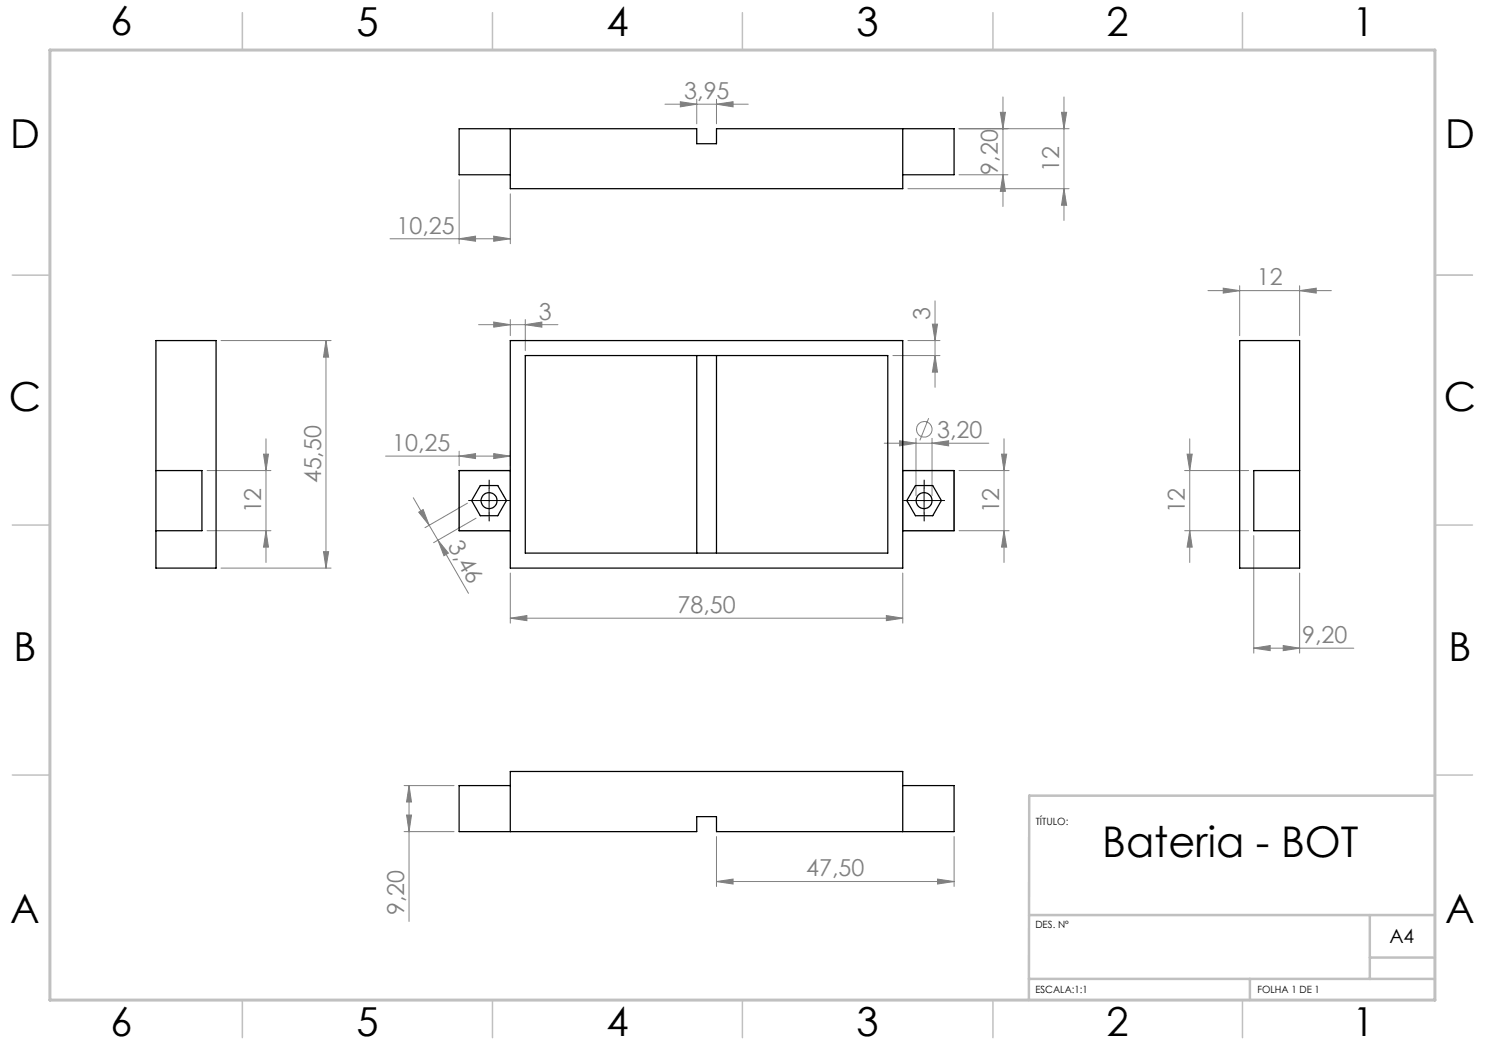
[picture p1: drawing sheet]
<svg xmlns="http://www.w3.org/2000/svg" width="297mm" height="210mm" viewBox="0 0 297 210" stroke-linecap="round" stroke-linejoin="round" font-family="sans-serif">
<g fill="none" stroke="#808080" stroke-width=".2">
<path d="M139.3 19.9v4.9M143.3 19.9v4.9M200.6 19.4v21.9M212.8 19.4v24.7M91.8 35.9v12.8M102.1 38.8v9.9M133 20.8h16.6M136.1 20.3l3.2 .5-3.2 .6zM143.3 20.8l3.3-.5v1.1zM181.6 37.7h32.2M191.8 35h9.8M191.8 25.7h22"/>
<path d="M200.1 22.5h1l-.5 3.2zM200.6 35l.5 3.3h-1zM212.3 22.5h1l-.5 3.2zM212.8 37.7l.5 3.4h-1zM78 47.8h24.1M91.8 47.8l3.3-.6v1.1zM98.7 47.2l3.4 .6-3.4 .5zM241.6 58.1h24.7M244.7 57.6l3.2 .5-3.2 .5zM247.9 57.1v10M259.9 58.1l3.3-.5v1zM259.9 57.1v10"/>
<path d="M44.2 68.1h22M65.2 68.1l.5 3.3h-1zM65.2 68.1v45.5M95.7 64.9h15.9M98.7 64.4l3.4 .5-3.4 .5zM102.1 63.9v3.2M105.1 64.9l3.3-.5v1zM105.1 63.9v6.2M178.6 71.1h9.4M181.6 68.1h6.4M186.5 64.8h1l-.5 3.3zM187 60.2v17.3"/>
<path d="M187 71.1l.5 3.3h-1zM41.4 94.1h12.8M52.7 90.8h1l-.5 3.3zM53.2 87.8v24.7M77.1 91.2h25M82.7 99.5l3.1 5.5M91.8 91.2l3.3-.5v1zM91.8 90.2v2.9M98.7 90.7l3.4 .5-3.4 .5zM102.1 90.2v2.9M176.8 88.6h21M179.9 88.2l3.3 .4-3.3 .6z"/>
<path d="M183.2 87.7v11.4M185.7 83.6l-1.7 4.5M186.4 88.6l3.3-.4v1zM186.4 87.7v11.4M191.8 94.1h10M200.3 90.8h1l-.5 3.3zM200.8 87.8v24.7M236.9 94.1h12.8M237.4 90.8h1l-.5 3.3zM237.9 87.8v24.7M41.4 106.1h12.8M44.2 113.6h22"/>
<path d="M53.2 106.1l.5 3.3h-1zM64.7 110.3h1l-.5 3.3zM83.7 102.4l.9-.5 1.2 3.1zM85.8 105l1.8 3M87.6 108l6.1 10.7M87.6 108l2.1 2.6-.9 .6zM93.5 100.6l-8.5 4.9M95.2 103.6l-8.5 4.9M102.1 114.6v10M180.6 114.6v10M191.8 106.1h10M200.8 106.1l.5 3.3h-1z"/>
<path d="M236.9 106.1h12.8M237.9 106.1l.5 3.3h-1zM250.8 107.1v23.5M259.9 114.6v16M102.1 123.6l3.3-.5v1zM102.1 123.6h78.5M177.3 123.1l3.3 .5-3.3 .5zM250.8 129.6l3.2-.5v1zM250.8 129.6h20M256.6 129.1l3.3 .5-3.3 .5zM80.8 157.1h10M81.8 157.1l.5 3.3h-1z"/>
<path d="M81.8 157.1v27.2M80.8 166.3h10M81.3 163h1l-.5 3.3zM143.3 176.3l3.3-.5v1zM143.3 167.3v10M143.3 176.3h47.5M187.5 175.8l3.3 .5-3.3 .5zM190.8 167.3v10"/>
<circle cx="184.8" cy="85.9" r="1.56"/>
</g>
<path d="M287 55h7.5M287 144.8v55.2h-187.2" fill="none" stroke="#c0c0c0" stroke-width=".2"/>
<path d="M287 159.1h-81.2v40.9M205.8 195.8h81.2M205.8 183h81.2M250 195.8v4.2M274 183v12.8M274 191.5h13" fill="none" stroke="#c0c0c0" stroke-width=".5"/>
<g fill="none" stroke="#c0c0c0" stroke-width=".3">
<path d="M48.5 2.5v7.5M98.5 2.5v7.5M148.5 2.5v7.5M198.6 2.5v7.5M248.5 2.5v7.5M2.5 55h7.5M287 55h7.5M2.5 105h7.5M287 105h7.5M2.5 155h7.5M287 155h7.5M48.5 200v7.5"/>
<path d="M98.5 200v7.5M148.5 200v7.5M198.6 200v7.5M248.5 200v7.5"/>
</g>
<path d="M10 10h277v190h-277z" fill="none" stroke="#c0c0c0" stroke-width=".6"/>
<path d="M91.8 94.1h10.3v12h-10.3zM180.6 94.1h10.2v12h-10.2z" fill="none" stroke="#808080" stroke-width=".25"/>
<path d="M97.8 97.6v-1.6M184.8 97.6v-1.6M95.3 100.1h-1.6M97.8 102.6v1.6M100.3 100.1h1.6M182.3 100.1h-1.6M184.8 102.6v1.6M187.3 100.1h1.6" fill="none" stroke="#000" stroke-width=".2" stroke-dasharray="15.2 1.3 1.3 1.3"/>
<path d="M97.8 97.6v5M184.8 97.6v5M95.3 100.1h5M182.3 100.1h5" fill="none" stroke="#000" stroke-width=".2"/>
<g fill="#808080">
<path d="M98.7 90.7l3.4 .5-3.4 .5zM91.8 91.2l3.3-.5v1zM98.7 47.2l3.4 .6-3.4 .5zM91.8 47.8l3.3-.6v1.1z"/>
<path d="M102.1 123.6l3.3-.5v1zM177.3 123.1l3.3 .5-3.3 .5zM179.9 88.2l3.3 .4-3.3 .6zM186.4 88.6l3.3-.4v1zM244.7 57.6l3.2 .5-3.2 .5zM259.9 58.1l3.3-.5v1zM250.8 129.6l3.2-.5v1zM256.6 129.1l3.3 .5-3.3 .5zM136.1 20.3l3.2 .5-3.2 .6zM143.3 20.8l3.3-.5v1.1z"/>
<path d="M105.1 64.9l3.3-.5v1zM98.7 64.4l3.4 .5-3.4 .5z"/>
<path d="M200.8 106.1l.5 3.3h-1zM200.3 90.8h1l-.5 3.3zM187 71.1l.5 3.3h-1zM186.5 64.8h1l-.5 3.3zM237.9 106.1l.5 3.3h-1zM237.4 90.8h1l-.5 3.3zM200.6 35l.5 3.3h-1zM200.1 22.5h1l-.5 3.2zM212.8 37.7l.5 3.4h-1zM212.3 22.5h1l-.5 3.2z"/>
<path d="M65.2 68.1l.5 3.3h-1zM64.7 110.3h1l-.5 3.3zM52.7 90.8h1l-.5 3.3zM53.2 106.1l.5 3.3h-1zM81.8 157.1l.5 3.3h-1zM81.3 163h1l-.5 3.3z"/>
<path d="M83.7 102.4l.9-.5 1.2 3.1zM87.6 108l2.1 2.6-.9 .6z"/>
<path d="M143.3 176.3l3.3-.5v1zM187.5 175.8l3.3 .5-3.3 .5z"/>
</g>
<g fill="none" stroke="#000" stroke-width=".25">
<path d="M102.1 25.7v12h78.5v-12M102.1 35h-10.3v-9.3h47.5v3h4v-3h47.5v9.3h-10.2M31.2 68.1h12v45.5h-12zM102.1 68.1h78.5v45.5h-78.5zM105.1 71.1h72.5v39.5h-72.5zM139.3 71.1v39.5M143.3 71.1v39.5M247.9 68.1h12v45.5h-12zM31.2 94.1h9.2v12h-9.2M96.1 97.1h3.5l1.7 3-1.7 3h-3.5l-1.8-3zM102.1 94.1h-10.3v12h10.3M180.6 94.1h10.2v12h-10.2"/>
<path d="M183.1 97.1h3.4l1.8 3-1.8 3h-3.4l-1.7-3zM259.9 94.1h-9.1v12h9.1M102.1 157.1h-10.3v9.2h47.5v-3h4v3h47.5v-9.2h-10.2M102.1 166.3v-12h78.5v12"/>
<circle cx="97.8" cy="100.1" r="1.6"/>
<circle cx="184.8" cy="100.1" r="1.6"/>
</g>
<text font-size="8.5" x="220.4" y="171.4">Bateria - BOT</text>
<g font-size="8">
<text x="22.1" y="7.1">6</text>
<text x="71.3" y="7.1">5</text>
<text x="121.3" y="7.1">4</text>
<text x="171.3" y="7.1">3</text>
<text x="221.3" y="7.1">2</text>
<text x="270.5" y="7.1">1</text>
<text x="2" y="29.6">D</text>
<text x="289" y="29.6">D</text>
<text x="1.8" y="82.1">C</text>
<text x="288.8" y="82.1">C</text>
<text x="2.7" y="132.1">B</text>
<text x="289.7" y="132.1">B</text>
<text x="2" y="184.6">A</text>
<text x="289" y="184.6">A</text>
<text x="22.1" y="207.1">6</text>
<text x="71.3" y="207.1">5</text>
<text x="121.3" y="207.1">4</text>
<text x="171.3" y="207.1">3</text>
<text x="221.3" y="207.1">2</text>
<text x="270.5" y="207.1">1</text>
</g>
<g font-size="4.7" fill="#808080">
<text x="136.9" y="19.8">3,95</text>
<text x="199.6" y="35" transform="rotate(-90 199.6 35)">9,20</text>
<text x="211.8" y="34.3" transform="rotate(-90 211.8 34.3)">12</text>
<text x="79.3" y="46.7">10,25</text>
<text x="251.4" y="57.1">12</text>
<text x="107.7" y="63.9">3</text>
<text x="186" y="64" transform="rotate(-90 186 64)">3</text>
<text x="187.4" y="87.6">3,20</text>
<text x="78.4" y="90.2">10,25</text>
<text x="64.2" y="96.7" transform="rotate(-90 64.2 96.7)">45,50</text>
<text x="52.2" y="102.7" transform="rotate(-90 52.2 102.7)">12</text>
<text x="199.8" y="102.7" transform="rotate(-90 199.8 102.7)">12</text>
<text x="236.9" y="102.7" transform="rotate(-90 236.9 102.7)">12</text>
<text x="89.4" y="109.2" transform="rotate(60 89.4 109.2)">3,46</text>
<text x="135.5" y="122.6">78,50</text>
<text x="260.4" y="128.6">9,20</text>
<text x="161.3" y="175.3">47,50</text>
<text x="80.8" y="183" transform="rotate(-90 80.8 183)">9,20</text>
</g>
<text font-size="3.9" x="277.9" y="188.5">A4</text>
<g font-size="2">
<text x="207.2" y="164.9">TÍTULO:</text>
<text x="207.1" y="185.5">DES. Nº</text>
<text x="207.1" y="198.6">ESCALA:1:1</text>
<text x="251.5" y="198.6">FOLHA 1 DE 1</text>
</g>
</svg>
